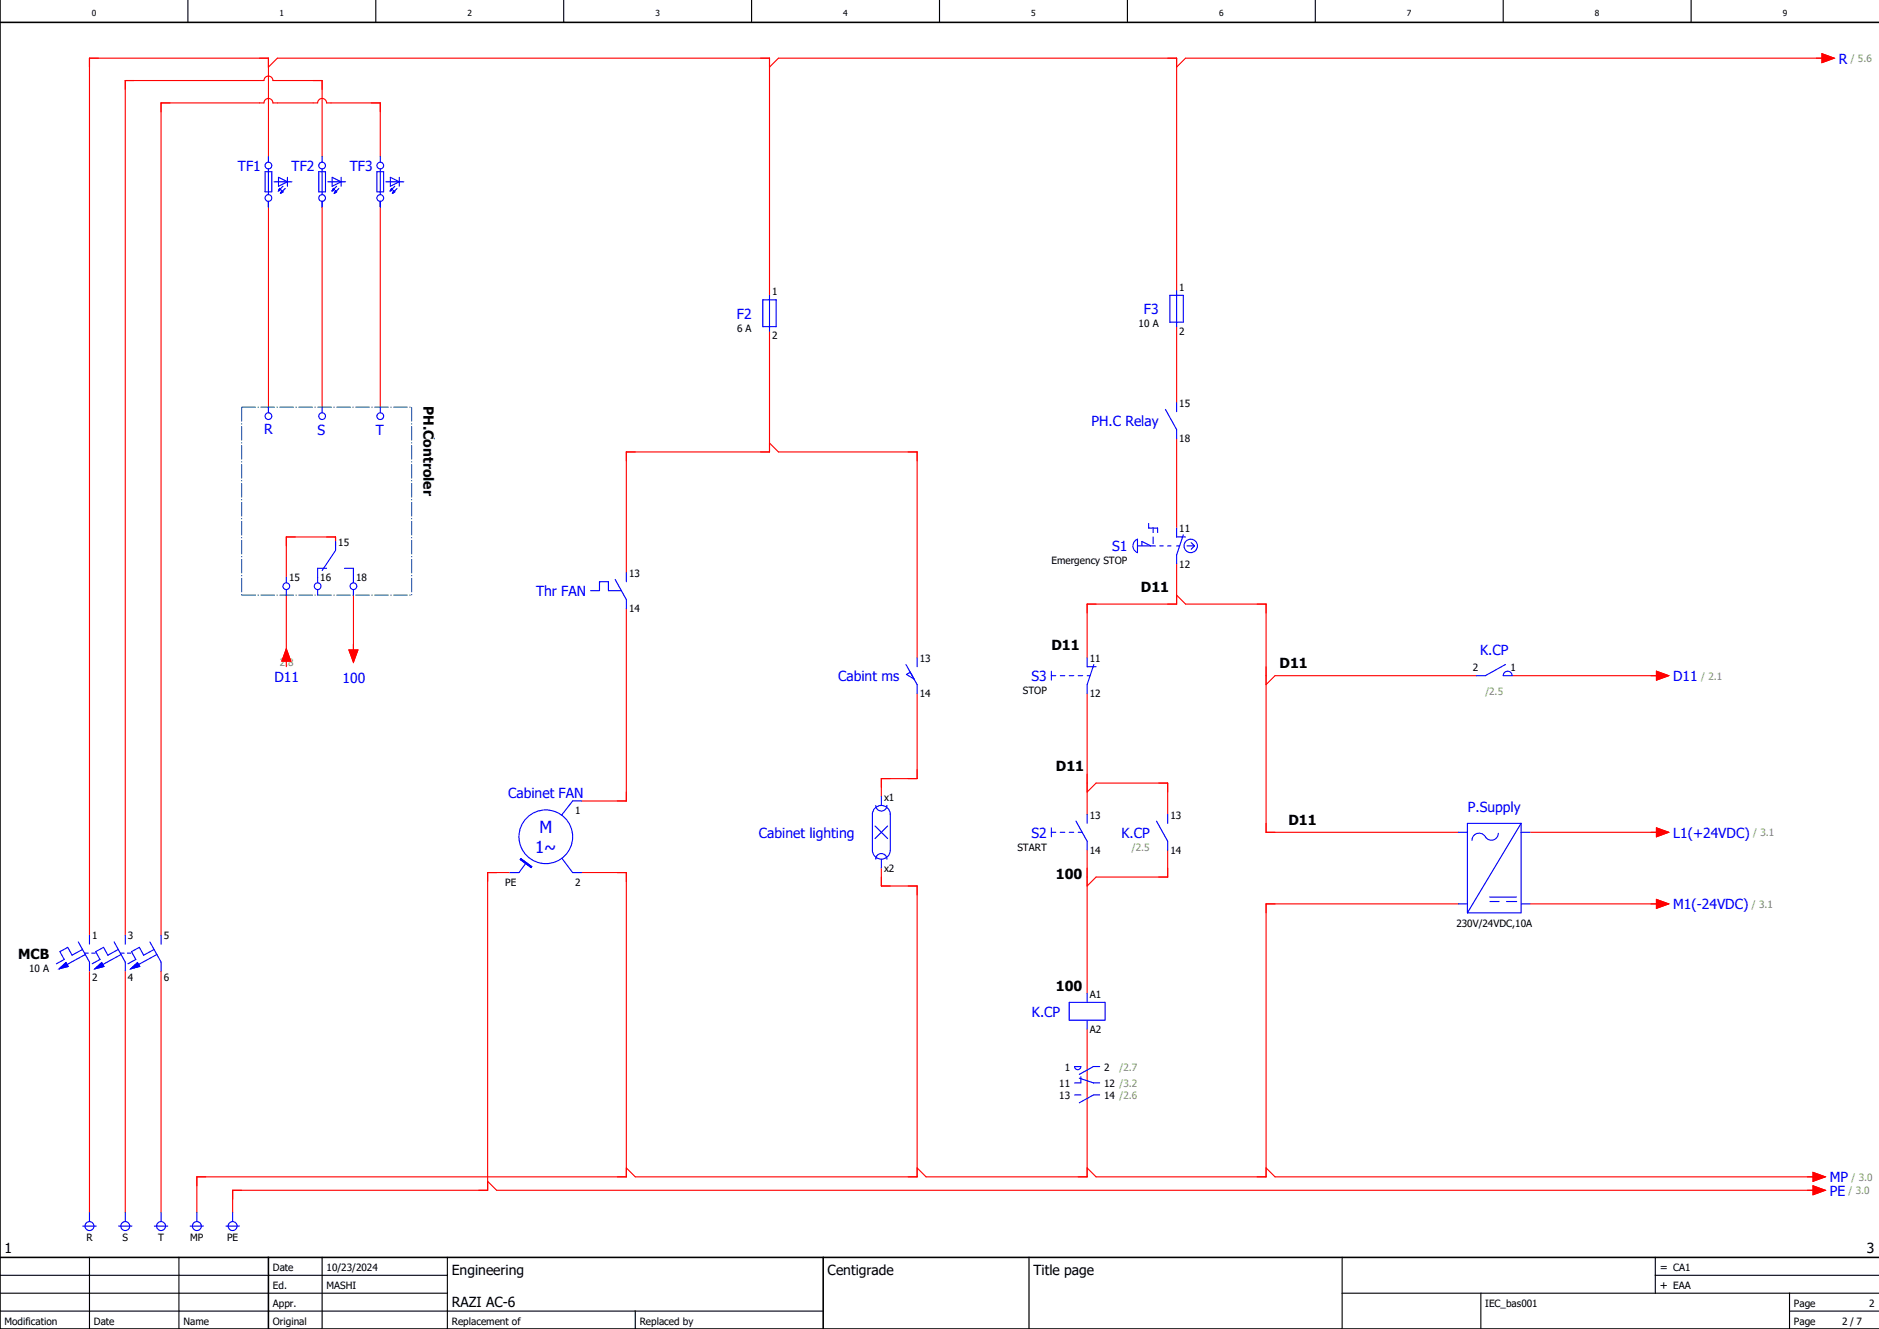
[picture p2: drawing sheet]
<svg xmlns="http://www.w3.org/2000/svg" width="420mm" height="297mm" viewBox="0 0 420 297" stroke-linecap="round" stroke-linejoin="round" font-family="sans-serif">
<g fill="none" stroke="#000" stroke-width=".25">
<path d="M42 0v5M84 0v5M126 0v5M168 0v5M210 0v5M252 0v5M294 0v5M336 0v5M378 0v5M0 293h184M0 289h100M0 285h100"/>
<path d="M20 281v16M40 281v16M72 281v16M100 281v16M142 293v4M230 281v16M300 289h120M300 281v16M331 289v8M370 285h50M370 281v8M400 293h20"/>
<path d="M400 289v8"/>
</g>
<path d="M0 5h420M0 0v297h420M0 281h420M60 281v16M184 281v16" fill="none" stroke="#000" stroke-width=".35"/>
<g fill="none" stroke="#f00" stroke-width=".25">
<path d="M60 15l2-2h110v53M172 15l2-2h89v52M407.3 12l2.7 1-2.7 1zM408 13h-143l-2 2M60 35v-22h-40v196M72 35v-17h-11a1 1 0 0 0-1-1 1 1 0 0 0-1 1h-31v191M85 35v-12h-12a1 1 0 0 0-1-1 1 1 0 0 0-1 1h-10a1 1 0 0 0-1-1 1 1 0 0 0-1 1h-23v186M60 45v46M72 45v46M85 45v46M172 74v27h-32v27M263 73v17"/>
<path d="M172 99l2 2h31v46M263 98v20M64 133v16M75 122v-2h-11v9M79 133v13M140 136v43h-10M263 126v9h-20v12M263 133l2 2h18v51h43M64 145l1 2.8h-2zM78 145.2h2l-1 2.8zM205 155v19h-8v4M243 155v27"/>
<path d="M330 151h-45l-2 2M338 151h33M370.3 150l2.7 1-2.7 1zM243 177l2-2h16v7M114 195h-5v71h-57v5M130 195h10v68h-96v8M197 194v4h8v65h-63l-2-2M243 190v32M261 190v6h-16l-2 2M342 186h29M370.3 185l2.7 1-2.7 1zM20 217v54"/>
<path d="M28 217v54M36 217v54M326 202h-43v61h-38l-2-2M342 202h29M370.3 201l2.7 1-2.7 1zM243 230v33h-36l-2-2M109 264l2 2h295M283 261l2 2h121M405.2 262l2.8 1-2.8 1zM405.2 265l2.8 1-2.8 1z"/>
</g>
<g fill="none" stroke="#00f" stroke-width=".25">
<path d="M59.3 38.4h1.5v4.5h-1.5zM60 35v1.3M60 37.8v5.7M62.3 39.6l2 1-2 1zM64.3 39.6v2M71.3 38.4h1.4v4.5h-1.4zM72 35v1.3M72 37.8v5.7M74.2 39.6l2.1 1-2.1 1zM76.3 39.6v2M84.3 38.4h1.5v4.5h-1.5zM85 35v1.3"/>
<path d="M85 37.8v5.7M87.3 39.6l1.9 1-1.9 1zM89.2 39.6v2M60 45v1.3M61.2 40.6h4.1M62.3 42.6h.1M62.5 42.1l.2 .3-.4 .2zM62.7 43.1h.1M63 42.6l.2 .3-.5 .2zM63.2 41.6l-.9 1M63.8 42.1l-1.1 1M72 45v1.3"/>
<path d="M73.3 40.6h3.9M74.2 42.6h.1M74.5 42.1l.3 .3-.6 .2zM74.8 43.1h.1M75 42.6l.2 .3-.4 .2zM75.2 41.6l-1 1M75.7 42.1l-.9 1M85 45v1.3M86.2 40.6h4.1M87.3 42.6h.1M87.5 42.1l.2 .3-.4 .2zM87.7 43.1h.1"/>
<path d="M88 42.6l.2 .3-.5 .2zM88.2 41.6l-.9 1M88.8 42.1l-1.1 1M170.5 67h3v6h-3zM172 66v8M261.5 66h3v6h-3zM263 65v8M60 91v1.2M72 91v1.2M85 91v1.2M260.5 91.5l2.5 4.5v2M263 90v2"/>
<path d="M256.7 117v1h2.1v1M257.8 118v1M263 118v2h2M264.5 119.5l-1.5 4.5M64 129v1.3M64 131.8v1.2M71 131.8v1.2M73 127h-2v3.3M75 121v2l-3 4.5M77 127h2v3.3M79 131.8v1.2M132 132h2v-2h2v2h2.9"/>
<path d="M137.5 129.5l2.5 4.5v2M140 128v2M253.6 121l.7-.5v3a1.61 1.61 0 0 1-.7-2.5zM254.3 122h3.9M255.2 122v-1l2.1 1M257.8 120v1.5M259.3 122h.7M261 122h.8M263 122h.6M263 124v2M265.3 122h1.7M266.2 121.3l.8 .7"/>
<path d="M267 122l-.8 .8M202.5 148.5l2.5 4.5v2M203.5 150.2l-.9 .5 1.7 1.1M205 147v2M235 150v2M235 151h1M237 151h1M239 151h1M241 151h1M243 147v2h2M243 151h.6M244.5 148.5l-1.5 4.5v2"/>
<path d="M336.3 150.3a1 1 0 0 1 1.1-.2 1 1 0 0 1 .6 .9h-2zM336.5 148.5l-4.5 2.5h-2M130 179h-2l-2.5 3.2M195.8 180a1.25 1.25 0 0 0 1.2 1.3 1.25 1.25 0 0 0 1.3-1.3M197 178v2M116.4 191.9l2.5 1.8-.2 .2-2.4-1.8zM117.6 192.8l-1.6 2.2h-2M125.6 191.8l2.4 3.2h2M195.6 180.6a2 2 0 0 1 2.2-.4 2 2 0 0 1 1.2 1.8v8a2 2 0 0 1-2 2 2 2 0 0 1-2-2v-8l.1-.5zM195.6 184.6l2.8 2.8M195.8 192a1.25 1.25 0 0 1 1.2-1.2 1.25 1.25 0 0 1 1.3 1.2M197 192v2"/>
<path d="M198.4 184.6l-2.8 2.8M235 185v2M235 186h1M237 186h1M239 186h1M240.5 183.5l2.5 4.5v2M241 186h.9M243 182v2M258.5 183.5l2.5 4.5v2M261 182v2M326 186h2M334.9 186.2a1.62 1.62 0 0 1-1.4 1.6 1.62 1.62 0 0 1-1.8-1.1 1.6 1.6 0 0 0-1.7-.4 1.6 1.6 0 0 0-1 1.5"/>
<path d="M340 186h2M340 184l-12 20M340 184v20h-12M340 184h-12v20M13.2 216.5l1.5-1.4 .5 .9zM17.5 210.5l2.5 4.5v2M18.4 212.2l-2.3 1.3-1-1.8-1.7 1 1 1.7-1.8 1M19 213h.8M19.1 213.3l-4.1 2.2M20 209v2M20.5 213h.7M21.2 216.5l1.5-1.4 .5 .9z"/>
<path d="M25.5 210.5l2.5 4.5v2M26.4 212.2l-2.3 1.3-1-1.8-1.7 1 1 1.7-1.8 1M27 213h.7M27.1 213.3l-4.1 2.2M28 209v2M28.5 213h.8M29.2 216.5l1.5-1.4 .5 .9zM33.5 210.5l2.5 4.5v2M34.4 212.2l-2.3 1.3-1-1.8-1.7 1 1 1.7-1.8 1M35.1 213.3l-4.1 2.2M36 209v2M326 202h2"/>
<path d="M333 200.5h6M333 201.5h2.2M336.8 201.5h2.2M340 202h2M239 224h8v4h-8zM240.2 238.4h1.4a.7 .7 0 0 1-.7 .6 .7 .7 0 0 1-.7-.6zM243 222v2M243 228v2M245.8 238.3h-1.4l-3.1 1.8M240.2 244.7h1.4M241.3 241l3.1 1h1.4M241.6 240.6v1.4h-1.4"/>
<path d="M245.8 244.7h-1.4l-3.1 1.8M18.5 274h3M20 271v2M26.5 274h3M28 271v2M34.5 274h3M36 271v2M42.5 274h3M44 271v2M50.5 274h3M52 271v2"/>
<circle cx="60" cy="37" r=".75"/>
<circle cx="72" cy="37" r=".75"/>
<circle cx="85" cy="37" r=".75"/>
<circle cx="60" cy="44.2" r=".75"/>
<circle cx="72" cy="44.2" r=".75"/>
<circle cx="85" cy="44.2" r=".75"/>
<circle cx="60" cy="93" r=".75"/>
<circle cx="72" cy="93" r=".75"/>
<circle cx="85" cy="93" r=".75"/>
<circle cx="64" cy="131" r=".75"/>
<circle cx="71" cy="131" r=".75"/>
<circle cx="79" cy="131" r=".75"/>
<circle cx="266.2" cy="122" r="1.5"/>
<circle cx="122" cy="187" r="6"/>
<circle cx="20" cy="274" r="1"/>
<circle cx="28" cy="274" r="1"/>
<circle cx="36" cy="274" r="1"/>
<circle cx="44" cy="274" r="1"/>
<circle cx="52" cy="274" r="1"/>
</g>
<g fill="#00f" stroke="#00f" stroke-width=".22">
<path d="M21.2 216.5l1.5-1.4 .5 .9z"/>
<path d="M29.2 216.5l1.5-1.4 .5 .9z"/>
<path d="M13.2 216.5l1.5-1.4 .5 .9z"/>
<path d="M62.5 42.1l.2 .3-.4 .2z"/>
<path d="M63 42.6l.2 .3-.5 .2z"/>
<path d="M74.5 42.1l.3 .3-.6 .2z"/>
<path d="M75 42.6l.2 .3-.4 .2z"/>
<path d="M87.5 42.1l.2 .3-.4 .2z"/>
<path d="M88 42.6l.2 .3-.5 .2z"/>
<path d="M116.4 191.9l2.5 1.8-.2 .2-2.4-1.8z"/>
</g>
<path d="M54 91h38M54 91v42M92 91v42M54 133h38" fill="none" stroke="#007f7f" stroke-width=".25" stroke-dasharray="3.2 .4 .3 .4" stroke-linecap="butt"/>
<g fill="#f00" stroke="#f00" stroke-width=".22">
<path d="M64 145l1 2.8h-2z"/>
<path d="M78 145.2h2l-1 2.8z"/>
<path d="M407.3 12l2.7 1-2.7 1z"/>
<path d="M405.2 262l2.8 1-2.8 1z"/>
<path d="M405.2 265l2.8 1-2.8 1z"/>
<path d="M370.3 150l2.7 1-2.7 1z"/>
<path d="M370.3 185l2.7 1-2.7 1z"/>
<path d="M370.3 201l2.7 1-2.7 1z"/>
</g>
<g font-size="3.7" fill="#00f">
<text x="119.6" y="190.7">1~</text>
<text x="120.6" y="186.2">M</text>
</g>
<g font-size="3.1" fill="#00f">
<text x="411" y="14.2">R</text>
<text x="53.2" y="38.2">TF1</text>
<text x="65.2" y="38.2">TF2</text>
<text x="78.2" y="38.2">TF3</text>
<text x="164.7" y="71.2">F2</text>
<text x="255.7" y="70.2">F3</text>
<text x="244" y="95.2">PH.C Relay</text>
<text x="59.1" y="97.1">R</text>
<text x="71" y="97.2">S</text>
<text x="84" y="97.2">T</text>
<text x="248.6" y="123.2">S1</text>
<text x="119.8" y="133.2">Thr FAN</text>
<text x="330.8" y="146.4">K.CP</text>
<text x="61.4" y="152.5">D11</text>
<text x="76.6" y="152.5">100</text>
<text x="187.3" y="152.2">Cabint ms</text>
<text x="230.6" y="152.2">S3</text>
<text x="374" y="152.2">D11</text>
<text x="113.6" y="178.4">Cabinet FAN</text>
<text x="328.1" y="181.4">P.Supply</text>
<text x="169.6" y="187.2">Cabinet lighting</text>
<text x="230.6" y="187.2">S2</text>
<text x="250.7" y="187.2">K.CP</text>
<text x="374" y="187.2">L1(+24VDC)</text>
<text x="374" y="203.2">M1(-24VDC)</text>
<text x="230.7" y="227.2">K.CP</text>
<text x="409" y="264.2">MP</text>
<text x="409" y="267.2">PE</text>
</g>
<g font-size="3.1">
<text x="94.7" y="90.7" transform="rotate(90 94.7 90.7)">PH.Controler</text>
<text x="255" y="132.4">D11</text>
<text x="235" y="145.4">D11</text>
<text x="286" y="149.4">D11</text>
<text x="236" y="172.4">D11</text>
<text x="288" y="184.4">D11</text>
<text x="236" y="196.4">100</text>
<text x="4" y="214.2">MCB</text>
<text x="236" y="221.4">100</text>
<text x="1" y="280">1</text>
<text x="417.3" y="280">3</text>
<text x="101" y="285">Engineering</text>
<text x="185" y="285">Centigrade</text>
<text x="231" y="285">Title page</text>
<text x="101" y="292">RAZI AC-6</text>
</g>
<g font-size="2.5">
<text x="371" y="284">= CA1</text>
<text x="371" y="288">+ EAA</text>
</g>
<g font-size="2.2" fill="#7ca552">
<text x="413.7" y="13.9">/ 5.6</text>
<text x="62.5" y="148.9">2.8</text>
<text x="332" y="155.2">/2.5</text>
<text x="380.3" y="151.9">/ 2.1</text>
<text x="253" y="190.1">/2.5</text>
<text x="391.9" y="186.9">/ 3.1</text>
<text x="391.6" y="202.9">/ 3.1</text>
<text x="250.2" y="239.2">/2.7</text>
<text x="413.9" y="263.9">/ 3.0</text>
<text x="413.2" y="266.9">/ 3.0</text>
</g>
<g font-size="2.2">
<text x="172.6" y="65.9">1</text>
<text x="263.6" y="64.9">1</text>
<text x="164.7" y="74.1">6 A</text>
<text x="172.6" y="75.8">2</text>
<text x="254.5" y="73.1">10 A</text>
<text x="263.6" y="74.8">2</text>
<text x="263.6" y="90.9">15</text>
<text x="263.6" y="98.8">18</text>
<text x="263.6" y="118.9">11</text>
<text x="75.6" y="121.9">15</text>
<text x="64.6" y="129.8">15</text>
<text x="71.6" y="129.8">16</text>
<text x="79.6" y="129.8">18</text>
<text x="140.6" y="128.9">13</text>
<text x="235" y="126.1">Emergency STOP</text>
<text x="263.6" y="126.8">12</text>
<text x="140.6" y="136.8">14</text>
<text x="205.6" y="147.9">13</text>
<text x="243.6" y="147.9">11</text>
<text x="329.2" y="149.9">2</text>
<text x="337.6" y="149.9">1</text>
<text x="205.6" y="155.8">14</text>
<text x="228.6" y="155.1">STOP</text>
<text x="243.6" y="155.8">12</text>
<text x="197.6" y="178.9">x1</text>
<text x="128.6" y="181.9">1</text>
<text x="243.6" y="182.9">13</text>
<text x="261.6" y="182.9">13</text>
<text x="227.4" y="190.1">START</text>
<text x="243.6" y="190.8">14</text>
<text x="261.6" y="190.8">14</text>
<text x="112.9" y="197.9">PE</text>
<text x="128.6" y="197.9">2</text>
<text x="197.6" y="194.8">x2</text>
<text x="20.6" y="209.9">1</text>
<text x="28.6" y="209.9">3</text>
<text x="36.6" y="209.9">5</text>
<text x="325.5" y="207.2">230V/24VDC,10A</text>
<text x="6.5" y="217.1">10 A</text>
<text x="20.6" y="219.2">2</text>
<text x="28.6" y="219.2">4</text>
<text x="36.6" y="219.2">6</text>
<text x="243.6" y="222.9">A1</text>
<text x="243.6" y="230.8">A2</text>
<text x="238" y="239.2">1</text>
<text x="246.8" y="239.2">2</text>
<text x="236.8" y="242.9">11</text>
<text x="236.8" y="245.6">13</text>
<text x="246.8" y="242.9">12 /3.2</text>
<text x="246.8" y="245.6">14 /2.6</text>
<text x="19.3" y="277.2">R</text>
<text x="27.4" y="277.2">S</text>
<text x="35.3" y="277.2">T</text>
<text x="42.5" y="277.2">MP</text>
<text x="50.8" y="277.2">PE</text>
<text x="61" y="284">Date</text>
<text x="73" y="284">10/23/2024</text>
<text x="61" y="288">Ed.</text>
<text x="61" y="292">Appr.</text>
<text x="73" y="288">MASHI</text>
<text x="332" y="292">IEC_bas001</text>
<text x="401" y="292">Page</text>
<text x="417.8" y="292">2</text>
<text x="1" y="296">Modification</text>
<text x="21" y="296">Date</text>
<text x="41" y="296">Name</text>
<text x="61" y="296">Original</text>
<text x="101" y="296">Replacement of</text>
<text x="143" y="296">Replaced by</text>
<text x="401" y="296">Page</text>
<text x="411.8" y="296">2 / 7</text>
</g>
<g font-size="1.9">
<text x="20.5" y="3.6">0</text>
<text x="62.5" y="3.6">1</text>
<text x="104.5" y="3.6">2</text>
<text x="146.5" y="3.6">3</text>
<text x="188.5" y="3.6">4</text>
<text x="230.5" y="3.6">5</text>
<text x="272.5" y="3.6">6</text>
<text x="314.5" y="3.6">7</text>
<text x="356.5" y="3.6">8</text>
<text x="398.5" y="3.6">9</text>
</g>
</svg>
